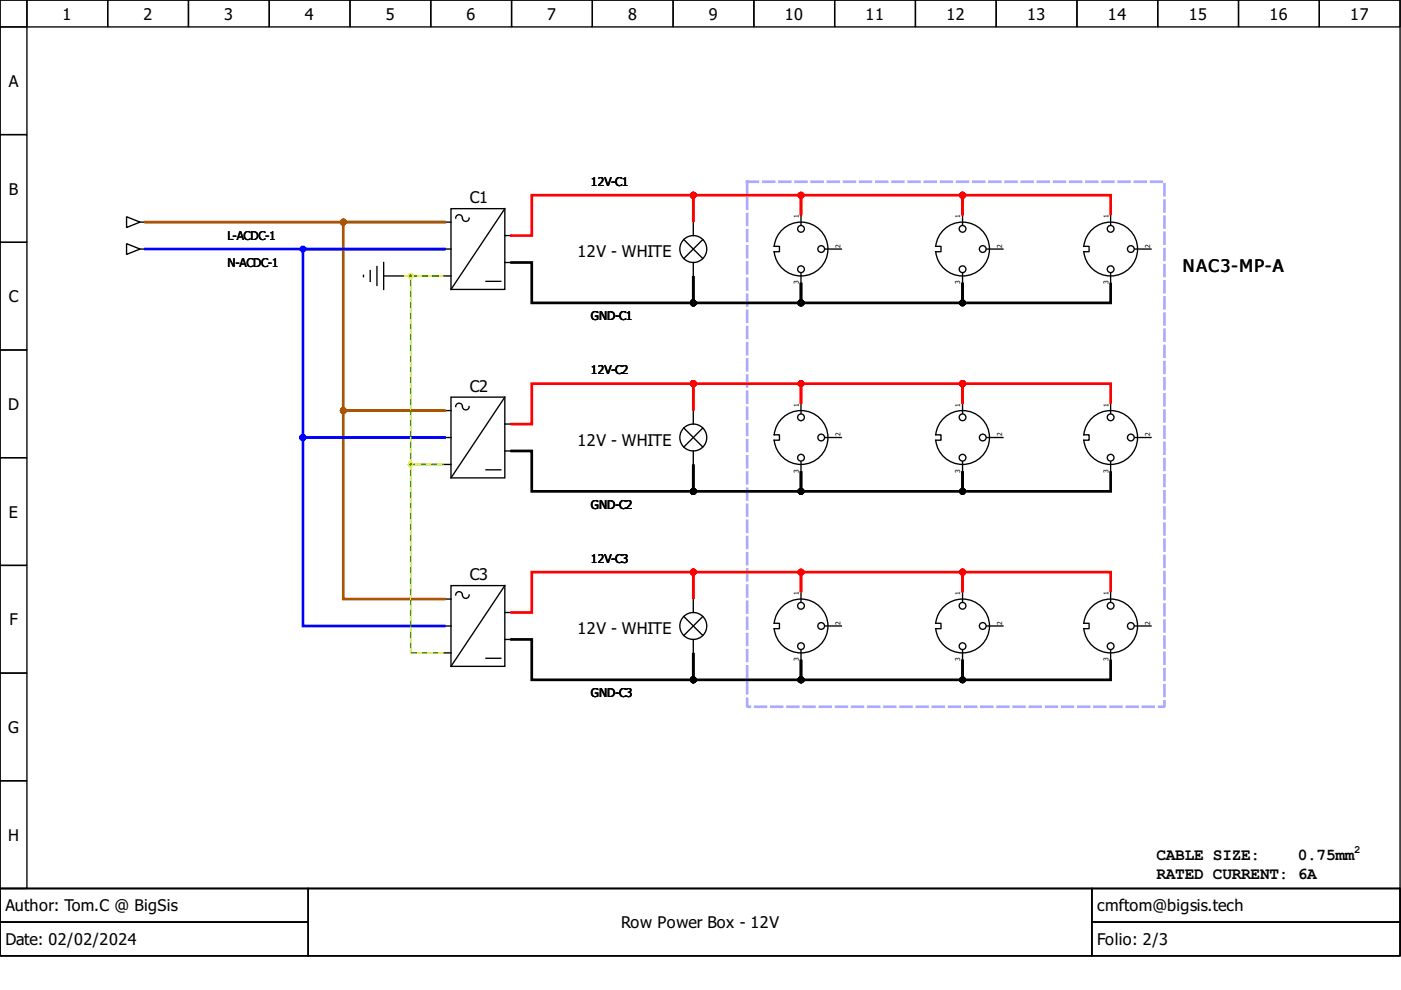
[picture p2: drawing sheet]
<svg xmlns="http://www.w3.org/2000/svg" width="297mm" height="210mm" viewBox="0 0 297 210" stroke-linecap="round" stroke-linejoin="round" font-family="sans-serif">
<g fill="none" stroke="#000" stroke-width=".29">
<path d="M0 0h296.8v188.4h-296.8zM0 0h5.7v5.7h-5.7zM5.7 0h17.1v5.7h-17.1zM22.8 0h17.2v5.7h-17.2zM40 0h17.1v5.7h-17.1zM57.1 0h17.1v5.7h-17.1zM74.2 0h17.1v5.7h-17.1zM91.3 0h17.2v5.7h-17.2zM108.5 0h17.1v5.7h-17.1zM125.6 0h17.1v5.7h-17.1zM142.7 0h17.1v5.7h-17.1zM159.8 0h17.2v5.7h-17.2z"/>
<path d="M177 0h17.1v5.7h-17.1zM194.1 0h17.1v5.7h-17.1zM211.2 0h17.1v5.7h-17.1zM228.3 0h17.2v5.7h-17.2zM245.5 0h17.1v5.7h-17.1zM262.6 0h17.1v5.7h-17.1zM279.7 0h17.1v5.7h-17.1zM0 5.7h5.7v22.8h-5.7zM0 28.5h5.7v22.9h-5.7zM0 51.4h5.7v22.8h-5.7zM26.8 46l2.9 1.1-2.9 1.1zM26.8 51.7l2.9 1.1-2.9 1.1z"/>
<path d="M29.7 52.8h.8M29.7 47.1h.8M77.1 58.4v.3M78.5 57.4v2.3M79.9 56.5v4M81.3 58.5h4.3M81.3 55.7v5.7M94.2 52.8h1.4M94.2 47.1h1.4M94.2 58.5h1.4M95.6 44.2h11.4v17.2h-11.4zM98 46.2a.71 .71 0 0 0-.7-.7 .71 .71 0 0 0-.7 .7"/>
<path d="M99.5 46.2a.71 .71 0 0 1-.7 .8 .71 .71 0 0 1-.8-.7M103 59.7h3.2M107 44.2l-11.4 17.2M107 55.7h1.5M107 49.9h1.5M145 50.8l4 4M147 47.1v2.8M147 55.7v2.8M149 50.8l-4 4M164.1 52.2h1.2v1.2h-1.2M164.2 52.2a5.7 5.7 0 0 1 8.7-4.2 5.7 5.7 0 0 1 0 9.6 5.7 5.7 0 0 1-8.7-4.2M169.8 45.7v2"/>
<path d="M169.8 57.9v2M175 52.8h3.4M198.4 52.2h1.1v1.2h-1.1M198.4 52.2a5.7 5.7 0 0 1 8.7-4.2 5.7 5.7 0 0 1 0 9.6 5.7 5.7 0 0 1-8.7-4.2M204.1 45.7v2M204.1 57.9v2M209.2 52.8h3.4M229.8 53.4h1.1v-1.2h-1.1a5.7 5.7 0 0 1 8.7-4.2 5.7 5.7 0 0 1 0 9.6 5.7 5.7 0 0 1-8.7-4.2M235.5 45.7v2M235.5 57.9v2M240.6 52.8h3.4M0 74.2h5.7v22.8h-5.7z"/>
<path d="M0 97h5.7v22.9h-5.7zM94.2 92.8h1.4M94.2 87.1h1.4M94.2 98.5h1.4M95.6 84.2h11.4v17.1h-11.4zM98 86.1a.71 .71 0 0 0-.7-.6 .71 .71 0 0 0-.7 .7M99.5 86.2a.71 .71 0 0 1-.7 .7 .71 .71 0 0 1-.8-.6M103 99.6h3.2M107 84.2l-11.4 17.1M107 95.6h1.5M107 89.9h1.5M145 90.8l4 4"/>
<path d="M147 87.1v2.8M147 95.6v2.9M149 90.8l-4 4M164.1 92.2h1.2v1.1h-1.2M164.2 92.2a5.7 5.7 0 0 1 8.7-4.3 5.7 5.7 0 0 1 0 9.7 5.7 5.7 0 0 1-8.7-4.2M169.8 85.6v2M169.8 97.9v2M175 92.8h3.4M198.4 92.2h1.1v1.1h-1.1M198.4 92.2a5.7 5.7 0 0 1 8.7-4.3 5.7 5.7 0 0 1 0 9.7 5.7 5.7 0 0 1-8.7-4.2M204.1 85.6v2M204.1 97.9v2"/>
<path d="M209.2 92.8h3.4M231.6 88.5a5.7 5.7 0 0 1 8.8 1.4 5.7 5.7 0 0 1-3.2 8.3 5.7 5.7 0 0 1-7.4-4.8l1.1-.1v-1.1h-1.1a5.7 5.7 0 0 1 1.8-3.7zM235.5 85.6v2M235.5 97.9v2M240.6 92.8h3.4M0 119.9h5.7v22.8h-5.7zM94.2 132.7h1.4M94.2 127h1.4M94.2 138.4h1.4M95.6 124.2h11.4v17.1h-11.4zM98 126.1a.71 .71 0 0 0-.7-.7 .71 .71 0 0 0-.7 .8M99.5 126.2a.71 .71 0 0 1-.7 .7 .71 .71 0 0 1-.8-.7"/>
<path d="M103 139.6h3.2M107 124.2l-11.4 17.1M107 135.6h1.5M107 129.9h1.5M145 130.7l4 4M147 127v2.9M147 135.6v2.8M149 130.7l-4 4M164.1 132.2h1.2v1.1h-1.2M164.2 132.1a5.7 5.7 0 0 1 8.7-4.2 5.7 5.7 0 0 1 0 9.7 5.7 5.7 0 0 1-8.7-4.3M169.8 125.6v2M169.8 137.9v2"/>
<path d="M175 132.7h3.4M198.4 132.2h1.1v1.1h-1.1M198.4 132.1a5.7 5.7 0 0 1 8.7-4.2 5.7 5.7 0 0 1 0 9.7 5.7 5.7 0 0 1-8.7-4.3M204.1 125.6v2M204.1 137.9v2M209.2 132.7h3.4M231.6 128.5a5.7 5.7 0 0 1 8.8 1.4 5.7 5.7 0 0 1-3.2 8.3 5.7 5.7 0 0 1-7.4-4.9h1.1v-1.1l-1.1-.1a5.7 5.7 0 0 1 1.8-3.6zM235.5 125.6v2M235.5 137.9v2M240.6 132.7h3.4M0 142.7h5.7v22.8h-5.7zM0 165.5h5.7v22.9h-5.7z"/>
<path d="M0 188.4h296.8v14.3h-296.8zM0 188.4h65.4v7.1h-65.4zM0 195.5h65.4v7.2h-65.4zM65.4 188.4h166.1v14.3h-166.1zM231.5 188.4h65.3v7.1h-65.3zM231.5 195.5h65.3v7.2h-65.3z"/>
<circle cx="147" cy="52.8" r="2.85"/>
<circle cx="169.8" cy="57.1" r=".71"/>
<circle cx="169.8" cy="48.5" r=".71"/>
<circle cx="174.1" cy="52.8" r=".71"/>
<circle cx="204.1" cy="57.1" r=".71"/>
<circle cx="204.1" cy="48.5" r=".71"/>
<circle cx="208.4" cy="52.8" r=".71"/>
<circle cx="235.5" cy="57.1" r=".71"/>
<circle cx="235.5" cy="48.5" r=".71"/>
<circle cx="239.8" cy="52.8" r=".71"/>
<circle cx="147" cy="92.8" r="2.85"/>
<circle cx="169.8" cy="97" r=".71"/>
<circle cx="169.8" cy="88.5" r=".71"/>
<circle cx="174.1" cy="92.8" r=".71"/>
<circle cx="204.1" cy="97" r=".71"/>
<circle cx="204.1" cy="88.5" r=".71"/>
<circle cx="208.4" cy="92.8" r=".71"/>
<circle cx="235.5" cy="97" r=".71"/>
<circle cx="235.5" cy="88.5" r=".71"/>
<circle cx="239.8" cy="92.8" r=".71"/>
<circle cx="147" cy="132.7" r="2.85"/>
<circle cx="169.8" cy="137" r=".71"/>
<circle cx="169.8" cy="128.4" r=".71"/>
<circle cx="174.1" cy="132.7" r=".71"/>
<circle cx="204.1" cy="137" r=".71"/>
<circle cx="204.1" cy="128.4" r=".71"/>
<circle cx="208.4" cy="132.7" r=".71"/>
<circle cx="235.5" cy="137" r=".71"/>
<circle cx="235.5" cy="128.4" r=".71"/>
<circle cx="239.8" cy="132.7" r=".71"/>
</g>
<path d="M158.4 38.5h88.5v111.3h-88.5z" fill="none" stroke="#aaf" stroke-width=".57" stroke-dasharray="2.3 1.1"/>
<path d="M108.5 55.7h4.2v8.5h34.3v-5.4v5.4h22.8v-4v4h34.3v-4v4h31.4v-4M108.5 95.6h4.2v8.6h34.3v-5.4v5.4h22.8v-4v4h34.3v-4v4h31.4v-4M108.5 135.6h4.2v8.5h34.3v-5.4v5.4h22.8v-4v4h34.3v-4v4h31.4v-4" fill="none" stroke="#000" stroke-width=".57"/>
<g fill="#000" stroke="#000" stroke-width=".57">
<circle cx="147" cy="64.2" r=".43"/>
<circle cx="169.8" cy="64.2" r=".43"/>
<circle cx="204.1" cy="64.2" r=".43"/>
<circle cx="147" cy="104.2" r=".43"/>
<circle cx="169.8" cy="104.2" r=".43"/>
<circle cx="204.1" cy="104.2" r=".43"/>
<circle cx="147" cy="144.1" r=".43"/>
<circle cx="169.8" cy="144.1" r=".43"/>
<circle cx="204.1" cy="144.1" r=".43"/>
</g>
<path d="M30.8 47.1h63.4h-21.4v40h21.4h-21.4v39.9h21.4" fill="none" stroke="#a50" stroke-width=".57"/>
<path d="M30.8 52.8h63.4h-30v40h30h-30v39.9h30" fill="none" stroke="#00f" stroke-width=".57"/>
<path d="M85.6 58.5h8.3h-6.8v40h6.8" fill="none" stroke="#339a00" stroke-width=".29"/>
<path d="M85.6 58.5h8.3M93.9 58.5h-6.8v40h6.8" fill="none" stroke="#ebeb00" stroke-width=".29" stroke-dasharray=".9 1.4"/>
<path d="M235.5 45.4v-4h-31.4v4v-4h-34.3v4v-4h-22.8v5.4v-5.4h-34.3v8.5h-4.2M235.5 85.3v-4h-31.4v4v-4h-34.3v4v-4h-22.8v5.5v-5.5h-34.3v8.6h-4.2M235.5 125.3v-4h-31.4v4v-4h-34.3v4v-4h-22.8v5.4v-5.4h-34.3v8.6h-4.2" fill="none" stroke="#f00" stroke-width=".57"/>
<g fill="#f00" stroke="#f00" stroke-width=".57">
<circle cx="147" cy="41.4" r=".43"/>
<circle cx="169.8" cy="41.4" r=".43"/>
<circle cx="204.1" cy="41.4" r=".43"/>
<circle cx="204.1" cy="81.3" r=".43"/>
<circle cx="169.8" cy="81.3" r=".43"/>
<circle cx="147" cy="81.3" r=".43"/>
<circle cx="204.1" cy="121.3" r=".43"/>
<circle cx="169.8" cy="121.3" r=".43"/>
<circle cx="147" cy="121.3" r=".43"/>
</g>
<g fill="#a50" stroke="#a50" stroke-width=".57">
<circle cx="72.8" cy="47.1" r=".43"/>
<circle cx="72.8" cy="87.1" r=".43"/>
</g>
<g fill="#00f" stroke="#00f" stroke-width=".57">
<circle cx="64.2" cy="92.8" r=".43"/>
<circle cx="64.2" cy="52.8" r=".43"/>
</g>
<g fill="#339a00" stroke="#ebeb00" stroke-width=".29">
<circle cx="87.1" cy="58.5" r=".43"/>
<circle cx="87.1" cy="98.5" r=".43"/>
</g>
<path d="M93.9 98.5h-6.8v39.9h6.8" fill="none" stroke="#339a00" stroke-width=".29"/>
<path d="M93.9 138.4h-6.8v-39.9h6.8" fill="none" stroke="#ebeb00" stroke-width=".29" stroke-dasharray=".9 1.4"/>
<circle cx="87.1" cy="98.5" r=".43" fill="#339a00" stroke="#ebeb00" stroke-width=".29"/>
<text font-size="3.7" x="250.7" y="57.7">NAC3-MP-A</text>
<g font-size="3.4">
<text x="13.3" y="4.1">1</text>
<text x="30.4" y="4.1">2</text>
<text x="47.5" y="4.1">3</text>
<text x="64.6" y="4.1">4</text>
<text x="81.8" y="4.1">5</text>
<text x="98.9" y="4.1">6</text>
<text x="116" y="4.1">7</text>
<text x="133.2" y="4.1">8</text>
<text x="150.3" y="4.1">9</text>
<text x="166.4" y="4.1">10</text>
<text x="183.5" y="4.1">11</text>
<text x="200.7" y="4.1">12</text>
<text x="217.8" y="4.1">13</text>
<text x="234.9" y="4.1">14</text>
<text x="252" y="4.1">15</text>
<text x="269.2" y="4.1">16</text>
<text x="286.3" y="4.1">17</text>
<text x="1.9" y="18.4">A</text>
<text x="1.9" y="41.2">B</text>
<text x="99.6" y="43.1">C1</text>
<text x="122.4" y="54.5">12V - WHITE</text>
<text x="1.9" y="64.1">C</text>
<text x="99.6" y="83.1">C2</text>
<text x="1.7" y="86.9">D</text>
<text x="122.4" y="94.5">12V - WHITE</text>
<text x="1.9" y="109.7">E</text>
<text x="99.6" y="123">C3</text>
<text x="2" y="132.6">F</text>
<text x="122.4" y="134.4">12V - WHITE</text>
<text x="1.7" y="155.4">G</text>
<text x="1.7" y="178.2">H</text>
<text x="245.2" y="182.4">CABLE SIZE:</text>
<text x="275.1" y="182.4">0.75mm</text>
<text x="245.2" y="186.4">RATED CURRENT: 6A</text>
<text x="1.1" y="193.2">Author: Tom.C @ BigSis</text>
<text x="131.7" y="196.8">Row Power Box - 12V</text>
<text x="232.6" y="193.2">cmftom@bigsis.tech</text>
<text x="1.1" y="200.4">Date: 02/02/2024</text>
<text x="232.6" y="200.4">Folio: 2/3</text>
</g>
<g font-size="2.6">
<text x="125.3" y="39.4">12V-C1</text>
<text x="48.2" y="50.8">L-ACDC-1</text>
<text x="48.2" y="56.5">N-ACDC-1</text>
<text x="125.3" y="67.9">GND-C1</text>
<text x="125.3" y="79.3">12V-C2</text>
<text x="125.3" y="107.9">GND-C2</text>
<text x="125.3" y="119.3">12V-C3</text>
<text x="125.3" y="147.8">GND-C3</text>
</g>
<text font-size="2.3" x="287.1" y="181">2</text>
<g font-size="1.4">
<text x="169.4" y="46.2" transform="rotate(-90 169.4 46.2)">1</text>
<text x="203.6" y="46.2" transform="rotate(-90 203.6 46.2)">1</text>
<text x="235" y="46.2" transform="rotate(-90 235 46.2)">1</text>
<text x="178.2" y="52.5" transform="rotate(-90 178.2 52.5)">2</text>
<text x="212.5" y="52.5" transform="rotate(-90 212.5 52.5)">2</text>
<text x="243.8" y="52.5" transform="rotate(-90 243.8 52.5)">2</text>
<text x="169.4" y="60.2" transform="rotate(-90 169.4 60.2)">3</text>
<text x="203.6" y="60.2" transform="rotate(-90 203.6 60.2)">3</text>
<text x="235" y="60.2" transform="rotate(-90 235 60.2)">3</text>
<text x="169.4" y="86.2" transform="rotate(-90 169.4 86.2)">1</text>
<text x="203.6" y="86.2" transform="rotate(-90 203.6 86.2)">1</text>
<text x="235" y="86.2" transform="rotate(-90 235 86.2)">1</text>
<text x="178.2" y="92.5" transform="rotate(-90 178.2 92.5)">2</text>
<text x="212.5" y="92.5" transform="rotate(-90 212.5 92.5)">2</text>
<text x="243.8" y="92.5" transform="rotate(-90 243.8 92.5)">2</text>
<text x="169.4" y="100.2" transform="rotate(-90 169.4 100.2)">3</text>
<text x="203.6" y="100.2" transform="rotate(-90 203.6 100.2)">3</text>
<text x="235" y="100.2" transform="rotate(-90 235 100.2)">3</text>
<text x="169.4" y="126.2" transform="rotate(-90 169.4 126.2)">1</text>
<text x="203.6" y="126.2" transform="rotate(-90 203.6 126.2)">1</text>
<text x="235" y="126.2" transform="rotate(-90 235 126.2)">1</text>
<text x="178.2" y="132.4" transform="rotate(-90 178.2 132.4)">2</text>
<text x="212.5" y="132.4" transform="rotate(-90 212.5 132.4)">2</text>
<text x="243.8" y="132.4" transform="rotate(-90 243.8 132.4)">2</text>
<text x="169.4" y="140.1" transform="rotate(-90 169.4 140.1)">3</text>
<text x="203.6" y="140.1" transform="rotate(-90 203.6 140.1)">3</text>
<text x="235" y="140.1" transform="rotate(-90 235 140.1)">3</text>
</g>
</svg>
